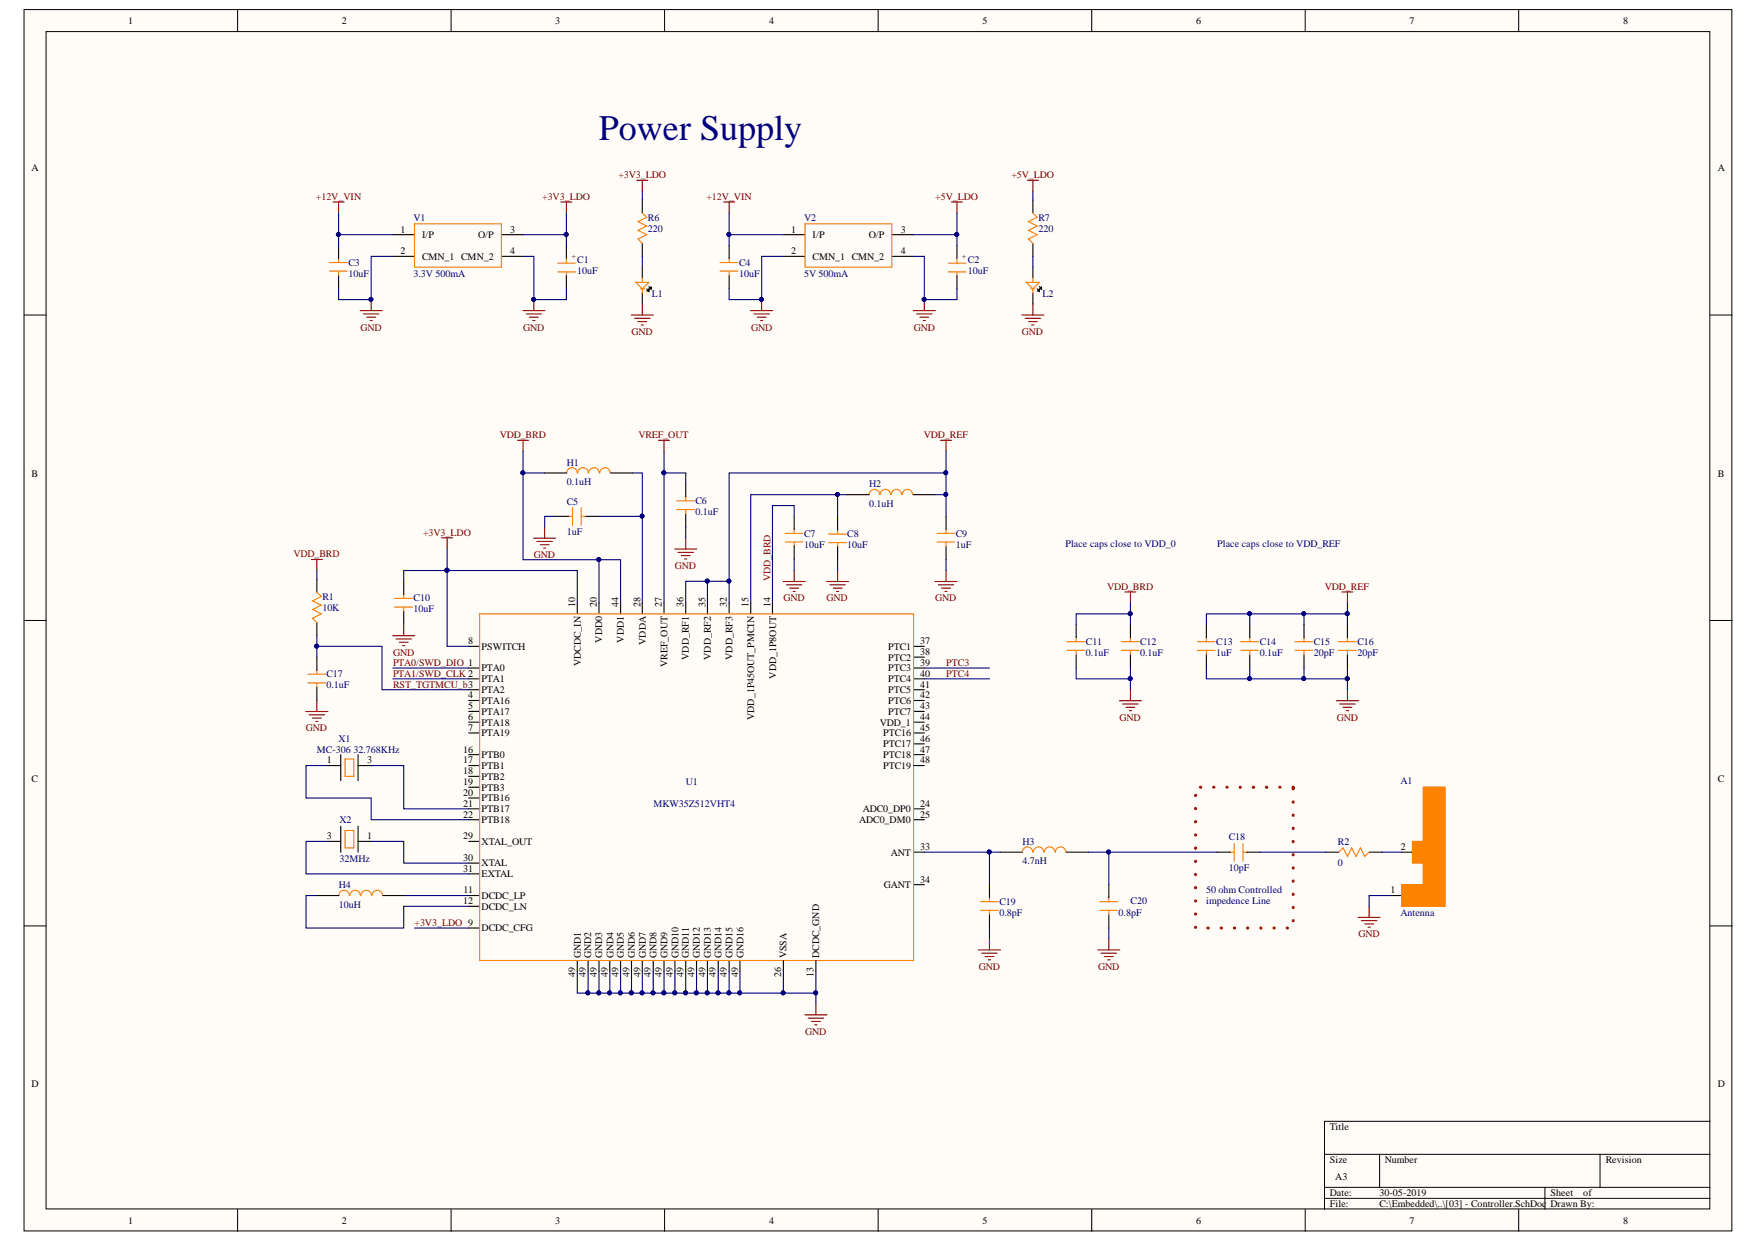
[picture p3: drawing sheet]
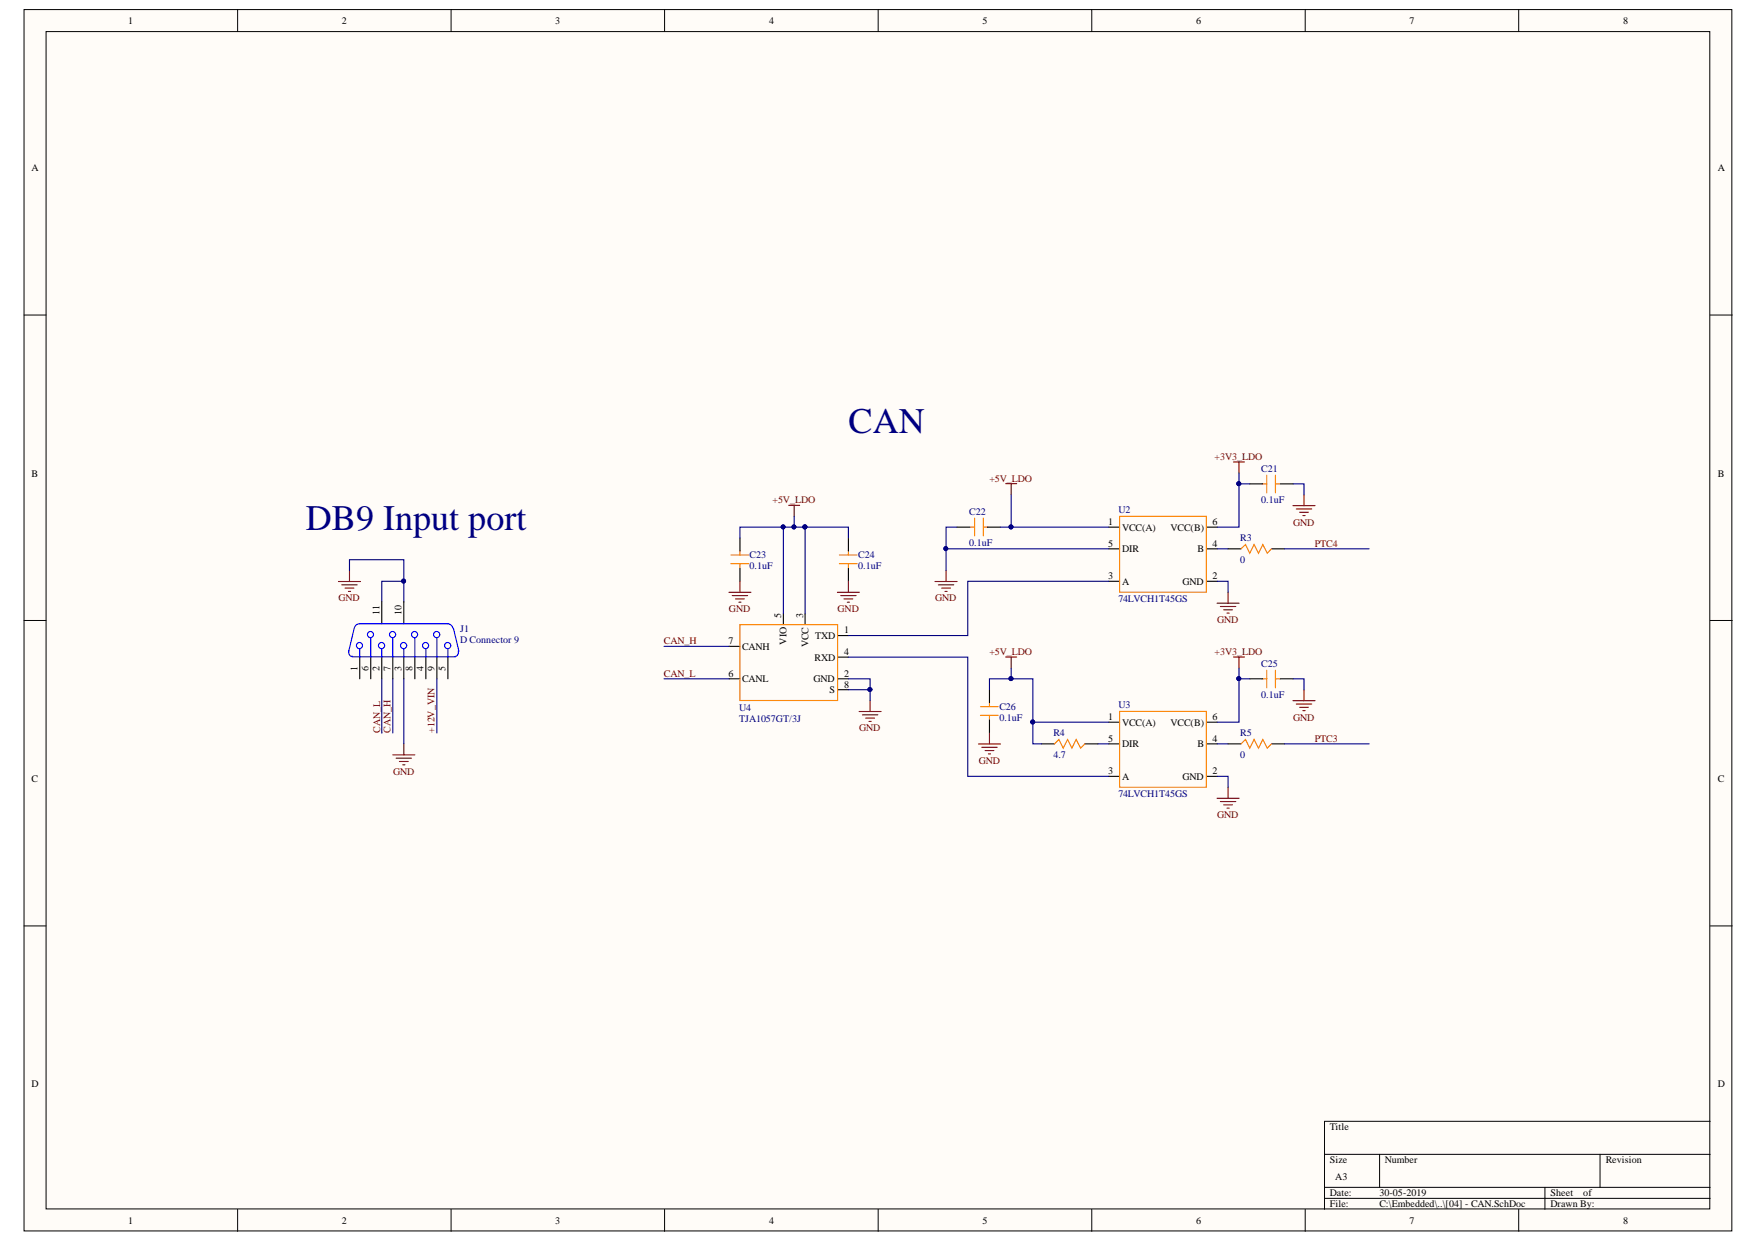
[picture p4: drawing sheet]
# Altium project CAN_Logger_V1I1.PrjPcb
ClientCompanyName: Smart Joules; ClientContactEmail: farogh@smartjoules.in; ClientContactName: Farogh Iftekhar; ClientWebsite: smartjoules.in; Company: SJPL pvt ltd; Project: CAN Logger; VersionRevision: V1I1
4 sheets, 51 parts. Net scope: global (net labels, ports and power ports of the same name join across sheets).
Board file: CAN_Logger_V1I1.PcbDoc
Sheets:
  [01] - COVER PAGE.SchDoc
  [02] - BLOCK DIAGRAM.SchDoc
  [03] - Controller.SchDoc
  [04] - CAN.SchDoc

## Sheet [01] - COVER PAGE.SchDoc
size A3; DocumentNumber: 1; SheetNumber: 1; SheetTotal: 9

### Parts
(Parts that share a designator on the sheet are numbered #1, #2 ... from top to bottom, then left to right.)
*#1  SDTitleBlock  (value not drawn)  (graphical)

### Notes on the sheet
- Variant:
- REVIEW
- Page
- Index
- 1
- COVER PAGE
- 11
- ............................................
- 21
- 31
- 2
- 3
- BLOCK DIAGRAM
- Controller
- 12
- 13
- 22
- 23
- 32
- 33
- 4
- 5
- CAN
- 14
- 15
- 24
- 25
- 34
- 35
- 6
- 16
- 26
- 36
- 7
- 8
- 17
- 18
- 27
- 28
- 37
- 38
- 9
- 10
- 19
- 20
- 29
- 30
- 39
- 40
- DESIGN CONSIDERATIONS
- DESIGN NOTE:
  Example text for informational
  design notes .
- DESIGN NOTE:
  Example text for critical
  design notes.
- CONFIDENTAL. Do not distribute.
- Checked by
- DESIGN NOTE:
  Example text for cautionary
  design notes.
- LAYOUT NOTE:
  Example text for critical
  layout guidelines.

## Sheet [02] - BLOCK DIAGRAM.SchDoc
size A3; DocumentNumber: 2; SheetNumber: 2; SheetTotal: 9

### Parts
(Parts that share a designator on the sheet are numbered #1, #2 ... from top to bottom, then left to right.)
*#2  SDTitleBlock  (value not drawn)  (graphical)

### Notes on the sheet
- (Block Diagram)
- CAN
- DB-9 Port
- MKW35Z512VHT4
- POwer Supply
- BlueTooth SOC
- CONFIDENTAL. Do not distribute.
- CLOCKS (CPU & PCIE)
- Variant:
- Checked by

## Sheet [03] - Controller.SchDoc
size A3

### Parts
A1  Antenna  [Antenna]
C1  10uF  [C1206]
C2  10uF  [C1206]
C3  10uF  [C1206]
C4  10uF  [C1206]
C5  1uF  [C0805]
C6  0.1uF  [C0805]
C7  10uF  [C0805]
C8  10uF  [C0805]
C9  1uF  [C0805]
C10  10uF  [C1206]
C11  0.1uF  [C0805]
C12  0.1uF  [C0805]
C13  1uF  [C0805]
C14  0.1uF  [C0805]
C15  20pF  [C0805]
C16  20pF  [C0805]
C17  0.1uF  [C0805]
C18  10pF  [C0805]
C19  0.8pF  [C0805]
C20  0.8pF  [C0805]
H1  0.1uH  [I-0805]
H2  0.1uH  [I-0805]
H3  4.7nH  [I-0805]
H4  10uH  [SRN4018]
L1  599-0130-007F  [LED0805]  (value not drawn)
L2  599-0130-007F  [LED0805]  (value not drawn)
R1  10K  [R0805]
R2  0  [R0805]
R6  220  [R0805]
R7  220  [R0805]
U1  MKW35Z512VHT4  [MKW35Z512VHT4]
V1  3.3V 500mA  [UA78M05/33-CDCYR]
V2  5V 500mA  [UA78M05/33-CDCYR]
X1  MC-306 32.768KHz  [MC-306_32.768KHz]
X2  32MHz  [ECS-250-18-30B-JTN-TR]

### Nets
+3V3_LDO: C1.1 C10.2 R6.2 U1.8(PSWITCH) U1.9(DCDC_CFG) U1.10(VDCDC_IN) V1.3(O/P)
+5V_LDO: C2.1 R7.2 V2.3(O/P)
+12V_VIN: C3.2 C4.2 V1.1(I/P) V2.1(I/P)
GND: A1.1(GND) C1.2 C2.2 C3.1 C4.1 C5.2 C6.1 C7.1 C8.1 C9.1 C10.1 C11.1 C12.1 C13.1 C14.1 C15.1 C16.1 C17.1 C19.1 C20.1 L1.2 L2.2 U1.13(DCDC_GND) U1.26(VSSA) U1.49(GND1) V1.2(CMN_1) V1.4(CMN_2) V2.2(CMN_1) V2.4(CMN_2)
VDD_BRD: C7.2 C11.2 C12.2 H1.1 R1.2 U1.14(VDD_1P8OUT) U1.20(PTB16) U1.44(VDD_1)
VDD_REF: C9.2 C13.2 C14.2 C15.2 C16.2 H2.2 U1.32(VDD_RF3) U1.35(VDD_RF2) U1.36(VDD_RF1)
VREF_OUT: C6.2 U1.27(VREF_OUT)
PTA0/SWD_DIO: U1.1(PTA0)
PTA1/SWD_CLK: U1.2(PTA1)
PTC3: U1.39(PTC3)
PTC4: U1.40(PTC4)
RST_TGTMCU_b: C17.2 R1.1 U1.3(PTA2)
NetA1_2: A1.2(A) R2.2
NetC5_1: C5.1 H1.2 U1.28(VDDA)
NetC8_2: C8.2 H2.1 U1.15(VDD_1P45OUT_PMCIN)
NetC18_1: C18.1 R2.1
NetC18_2: C18.2 C20.2 H3.2
NetC19_2: C19.2 H3.1 U1.33(ANT)
NetH4_1: H4.1 U1.12(DCDC_LN)
NetH4_2: H4.2 U1.11(DCDC_LP)
NetL1_1: L1.1 R6.1
NetL2_1: L2.1 R7.1
NetU1_21: U1.21(PTB17) X1.3
NetU1_22: U1.22(PTB18) X1.1
NetU1_30: U1.30(XTAL) X2.1
NetU1_31: U1.31(EXTAL) X2.3

Not connected (* = marked no-connect by the designer): U1 4(PTA16) 5(PTA17) 6(PTA18) 7(PTA19) 16(PTB0) 17(PTB1) 18(PTB2) 19(PTB3) 24(ADC0_DP0) 25(ADC0_DM0) 29(XTAL_OUT) 34(GANT) 37(PTC1) 38(PTC2) 41(PTC5) 42(PTC6) 43(PTC7) 45(PTC16) 46(PTC17) 47(PTC18) 48(PTC19)

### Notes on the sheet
- Power Supply
- Place caps close to VDD_0
- Place caps close to VDD_REF
- (near C18) 50 ohm Controlled
- (near C18) impedence Line

## Sheet [04] - CAN.SchDoc
size A3

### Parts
C21  0.1uF  [C0805]
C22  0.1uF  [C0805]
C23  0.1uF  [C0805]
C24  0.1uF  [C0805]
C25  0.1uF  [C0805]
C26  0.1uF  [C0805]
J1  D Connector 9  [DSUB1.385-2H9]
R3  0  [R0805]
R4  4.7  [R0805]
R5  0  [R0805]
U2  74LVCH1T45GS  [74LVCH1T45GS,132]
U3  74LVCH1T45GS  [74LVCH1T45GS,132]
U4  TJA1057GT/3J  [TJA1057GT/3J]

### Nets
+3V3_LDO: C21.2 C25.2 U2.6(VCC(B)) U3.6(VCC(B))
+5V_LDO: C22.2 C23.2 C24.2 C26.2 R4.1 U2.1(VCC(A)) U3.1(VCC(A)) U4.3(VCC) U4.5(VIO)
+12V_VIN: J1.9
GND: C21.1 C22.1 C23.1 C24.1 C25.1 C26.1 J1.3 J1.10(MH1) J1.11(MH2) U2.2(GND) U2.5(DIR) U3.2(GND) U4.2(GND) U4.8(S)
CAN_H: J1.7 U4.7(CANH)
CAN_L: J1.2 U4.6(CANL)
PTC3: R5.2
PTC4: R3.2
NetR3_1: R3.1 U2.4(B)
NetR4_2: R4.2 U3.5(DIR)
NetR5_1: R5.1 U3.4(B)
NetU2_3: U2.3(A) U4.1(TXD)
NetU3_3: U3.3(A) U4.4(RXD)

Not connected (* = marked no-connect by the designer): J1 1 4 5 6 8

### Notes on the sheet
- CAN
- DB9 Input port

## Nets that join several sheets
+3V3_LDO: [03] - Controller (7 pins), [04] - CAN (C21.2 C25.2 U2.6 U3.6)
+5V_LDO: [03] - Controller (C2.1 R7.2 V2.3), [04] - CAN (9 pins)
+12V_VIN: [03] - Controller (C3.2 C4.2 V1.1 V2.1), [04] - CAN (J1.9)
GND: [03] - Controller (29 pins), [04] - CAN (14 pins)
PTC3: [03] - Controller (U1.39), [04] - CAN (R5.2)
PTC4: [03] - Controller (U1.40), [04] - CAN (R3.2)
